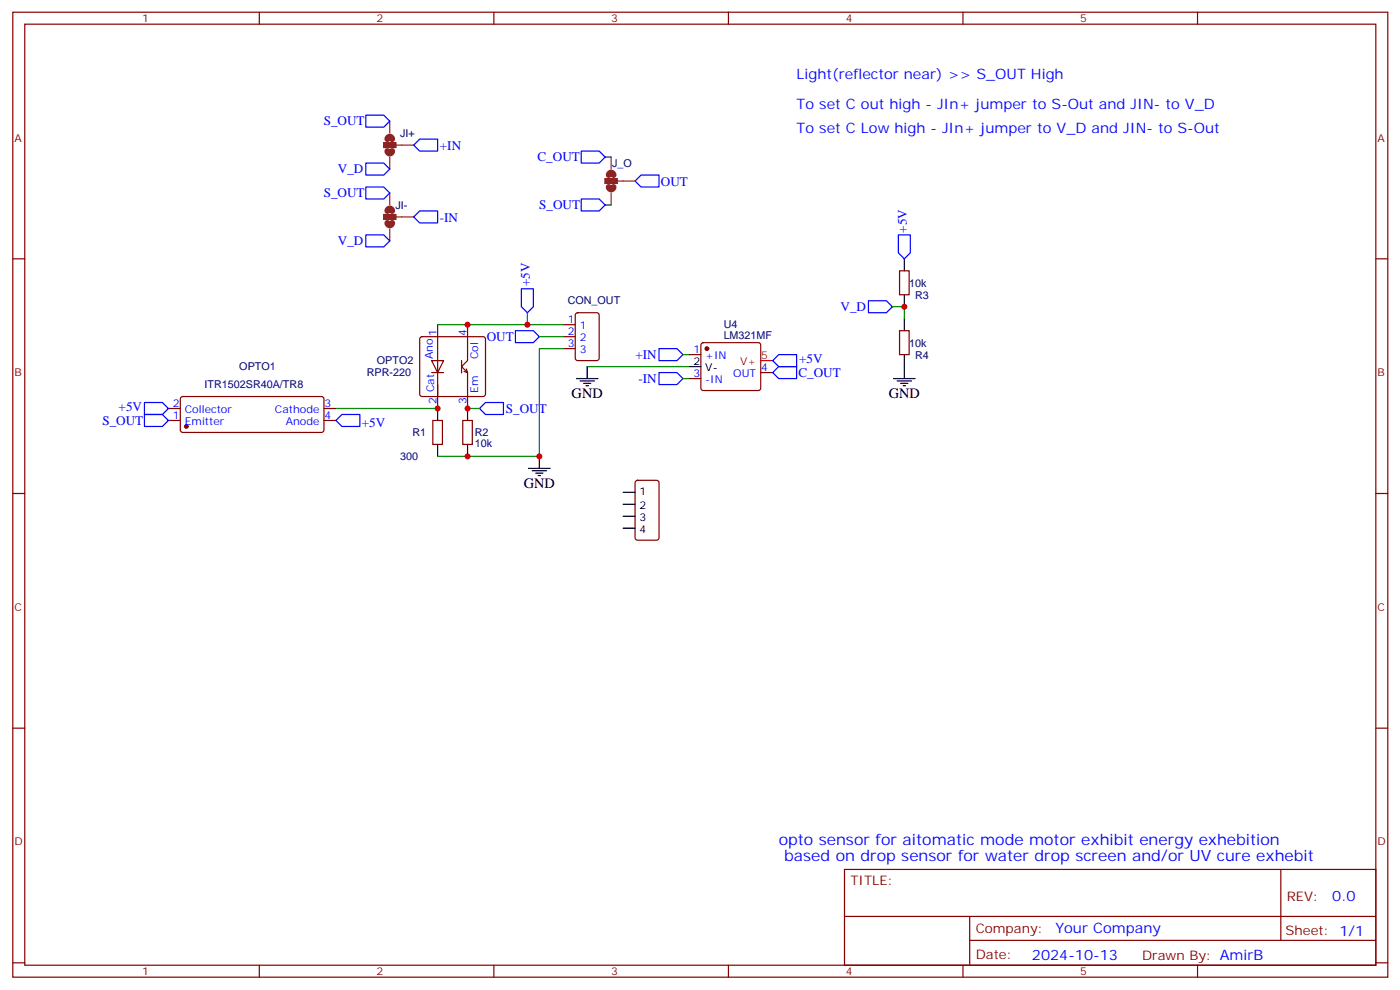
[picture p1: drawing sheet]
<svg xmlns="http://www.w3.org/2000/svg" width="413mm" height="292mm" viewBox="0 0 413 292" stroke-linecap="round" stroke-linejoin="round" font-family="sans-serif">
<g fill="none" stroke="#870000" stroke-width=".35">
<path d="M3.8 3.6h405.3v284.3h-405.3zM7.3 7.1h398.3v277.3h-398.3zM76.4 3.6v3.5M145.6 3.6v3.5M214.7 3.6v3.5M283.9 3.6v3.5M353 3.6v3.5M3.8 76.3h3.5M265.2 79.8h2.8v7.1h-2.8zM405.6 76.3h3.5M124 99.4l.4-.2h18l.5 .2 .2 .5v16.2l-.2 .5-.5 .2h-18l-.5-.2-.2-.5v-16.2zM129 95.7v21.1v-3.5"/>
<path d="M137.8 95.7v10.6l-1.7 1.7 1.7 1.8v10.6M166.1 95.7h3.5M166.1 99.2h3.5M169.8 92.4l.5-.3h5.6l.7 .5v13l-.4 .6-5.9 .1-.7-.5v-12.9zM265.2 97.4h2.8v7.1h-2.8zM53.4 117l.5-.2 41.2 .1 .4 .6v9.2l-.2 .5-.5 .2h-40.9l-.5-.2-.2-.5v-9.2zM127.2 106.3h3.6l-1.8 3.5zM127.2 109.8h3.6M129 116.8v3.6M136.1 106.2v3.7M137.5 108.7l.3 1.1-1-.4M166.1 102.7h3.5"/>
<path d="M203.1 104.5h3.5M203.1 111.5h3.5M206.9 101.2l.4-.2h16.3l.5 .2 .2 .5v12.7l-.3 .5-.4 .2h-16.3l-.5-.3-.2-.4v-12.7zM224.3 109.8h3.5M49.6 123.9h3.6M49.6 120.4h3.6M95.5 123.9h3.5M95.5 120.4h3.5M127.6 123.9h2.8v7.1h-2.8zM136.4 123.9h2.8v7.1h-2.8zM3.8 145.4h3.5M187.5 141.7l.4-.2h5.7l.6 .5 .1 16.5-.5 .6-5.9 .1-.6-.5-.1-16.5z"/>
<path d="M405.6 145.4h3.5M3.8 214.6h3.5M405.6 214.6h3.5M249 256.2h156.6v28.2h-156.6zM377.6 256.2v20.9M249 270h156.5M285.9 277.1h119.6M285.9 270v14.1M3.8 283.7h3.5M76.4 284.4v3.5M145.6 284.4v3.5M214.7 284.4v3.5"/>
<path d="M283.9 284.4v3.5M353 284.4v3.5M405.6 283.7h3.5"/>
</g>
<g fill="none" stroke="#000" stroke-width=".35">
<path d="M266.6 76.3v3.5M266.6 86.9v3.5M266.6 93.9v3.5M169.9 111.5h6.4M171 112.3h4.2M172 113h2.2M172.8 113.7h.7M173.1 108v3.5M203.1 108h3.5M263.4 111.5h6.4M264.5 112.3h4.2M265.5 113h2.2"/>
<path d="M266.2 113.7h.7M266.6 104.5v7M129 120.4v3.5M129 131v3.5M137.8 120.4v3.5M137.8 131v3.5M155.8 138h6.4M156.9 138.7h4.2M157.9 139.4h2.2M159 134.5v3.5M158.6 140.1h.7M183.7 145.1h3.5"/>
<path d="M183.7 148.6h3.5M183.7 152.1h3.5M183.7 155.6h3.5"/>
</g>
<g fill="none" stroke="#00f" stroke-width=".35">
<path d="M107.8 33.9h5.3l1.8 1.8-1.8 1.8h-5.3zM107.8 55.1h5.3l1.8 1.8-1.8 1.7h-5.3zM107.8 48h5.3l1.8 1.8-1.8 1.8h-5.3zM122 42.8l1.7-1.8h5.3v3.5h-5.3zM171.3 58.6h5.3l1.8 1.8-1.8 1.8h-5.3zM171.3 44.5h5.3l1.8 1.8-1.8 1.7h-5.3zM187.2 53.3l1.8-1.7h5.3v3.5h-5.3zM107.8 69.2h5.3l1.8 1.8-1.8 1.7h-5.3zM122 63.9l1.7-1.7h5.3v3.5h-5.3zM264.8 69.2h3.6v5.3l-1.8 1.8-1.8-1.8zM151.9 97.4h5.3l1.8 1.8-1.8 1.8h-5.3zM153.7 85.1h3.5v5.3l-1.7 1.7-1.8-1.7z"/>
<path d="M256 88.6h5.3l1.8 1.8-1.8 1.7h-5.3zM42.6 118.6h5.3l1.7 1.8-1.7 1.7h-5.3zM194.3 102.7h5.3l1.7 1.8-1.7 1.8h-5.3zM194.3 109.8h5.3l1.7 1.7-1.7 1.8h-5.3zM227.8 106.3l1.8-1.8h5.2v3.5h-5.2zM227.8 109.8l1.8-1.8h5.2v3.5h-5.2zM42.6 122.1h5.3l1.7 1.8-1.7 1.8h-5.3zM100.8 122.1h5.3v3.6h-5.3l-1.8-1.8zM141.4 120.4l1.7-1.8h5.3v3.5h-5.3z"/>
</g>
<path d="M178.4 46.3h1.8M178.4 60.4h1.8M155.5 92.1v3.6h-26.5M155.5 95.7h10.6M159 99.2h7.1M263.1 90.4h3.5v3.5M166.1 102.7h-7.1v31.8h-30M173.1 108h30M201.3 104.5h1.8M201.3 111.5h1.8M99 120.4h30M137.8 120.4h3.6" fill="none" stroke="#008700" stroke-width=".35"/>
<g fill="#870000" stroke="#870000" stroke-width=".35">
<circle cx="54.9" cy="125.7" r=".53"/>
<circle cx="208.4" cy="102.7" r=".53"/>
</g>
<path d="M224.3 106.3h3.5" fill="none" stroke="#f00" stroke-width=".35"/>
<path d="M114.2 41a.71 .71 0 0 1 .7-.7 .71 .71 0 0 1 .7 .7M114.2 44.5a.71 .71 0 0 0 .7 .7 .71 .71 0 0 0 .7-.7M179.5 51.6a.71 .71 0 0 1 .7-.7 .71 .71 0 0 1 .7 .7M179.5 55.1a.71 .71 0 0 0 .7 .7 .71 .71 0 0 0 .7-.7M114.2 62.2a.71 .71 0 0 1 .7-.7 .71 .71 0 0 1 .7 .7M114.2 65.7a.71 .71 0 0 0 .7 .7 .71 .71 0 0 0 .7-.7" fill="none" stroke="#8c2424" stroke-width="1.8"/>
<path d="M114.9 35.7v3.5M113.1 42.1h3.6v1.4h-3.6zM114.9 46.3v3.5M114.9 56.9v3.5M116.7 42.8h5.3M178.4 52.6h3.5v1.4h-3.5zM180.2 46.3v3.5M180.2 56.9v3.5M181.9 53.3h5.3M113.1 63.2h3.6v1.4h-3.6zM114.9 67.5v3.5M116.7 63.9h5.3" fill="none" stroke="#8c2424" stroke-width=".35"/>
<g fill="#8c2424" stroke="#8c2424" stroke-width=".35">
<path d="M113.1 63.2h3.6v1.4h-3.6z"/>
<path d="M178.4 52.6h3.5v1.4h-3.5z"/>
<path d="M113.1 42.1h3.6v1.4h-3.6z"/>
</g>
<g fill="#c00">
<circle cx="137.8" cy="95.7" r=".88"/>
<circle cx="129" cy="120.4" r=".88"/>
<circle cx="155.5" cy="95.7" r=".88"/>
<circle cx="137.8" cy="120.4" r=".88"/>
<circle cx="137.8" cy="134.5" r=".88"/>
<circle cx="266.6" cy="90.4" r=".88"/>
<circle cx="159" cy="134.5" r=".88"/>
</g>
<g font-size="4.6" fill="#00f">
<text x="229.6" y="249.1">opto sensor for aitomatic mode motor exhibit energy exhebition</text>
<text x="231.2" y="253.7">based on drop sensor for water drop screen and/or UV cure exhebit</text>
</g>
<g font-size="4.2" fill="#00f">
<text x="234.8" y="23.4">Light(reflector near) &gt;&gt; S_OUT High</text>
<text x="234.8" y="32.2">To set C out high - JIn+ jumper to S-Out and JIN- to V_D</text>
<text x="234.8" y="39.2">To set C Low high - JIn+ jumper to V_D and JIN- to S-Out</text>
<text x="392.8" y="265.4">0.0</text>
<text x="311.1" y="275">Your Company</text>
<text x="304.2" y="282.8">2024-10-13</text>
</g>
<g font-size="4.2">
<text x="168.5" y="117.2">GND</text>
<text x="262" y="117.2">GND</text>
<text x="154.4" y="143.7">GND</text>
</g>
<g font-size="3.9" fill="#00f">
<text x="95.4" y="36.9">S_OUT</text>
<text x="129.7" y="44.1">+IN</text>
<text x="158.5" y="47.5">C_OUT</text>
<text x="99.6" y="51">V_D</text>
<text x="95.4" y="58.1">S_OUT</text>
<text x="194.8" y="54.7">OUT</text>
<text x="129.7" y="65.3">-IN</text>
<text x="158.9" y="61.6">S_OUT</text>
<text x="267.3" y="68.5" transform="rotate(-90 267.3 68.5)">+5V</text>
<text x="99.6" y="72.2">V_D</text>
<text x="156.2" y="84.4" transform="rotate(-90 156.2 84.4)">+5V</text>
<text x="247.8" y="91.6">V_D</text>
<text x="143.5" y="100.3">OUT</text>
<text x="187.3" y="105.7">+IN</text>
<text x="235.5" y="107">+5V</text>
<text x="188.2" y="112.7">-IN</text>
<text x="235.4" y="111.1">C_OUT</text>
<text x="30.2" y="125.1">S_OUT</text>
<text x="35" y="121.1">+5V</text>
<text x="106.6" y="125.7">+5V</text>
<text x="149.1" y="121.7">S_OUT</text>
</g>
<g font-size="3.9" fill="#800">
<text x="250.7" y="260.8">TITLE:</text>
<text x="379.3" y="265.4">REV:</text>
<text x="287.6" y="275">Company:</text>
<text x="379" y="275.6">Sheet: 1/1</text>
<text x="287.6" y="282.6">Date:</text>
<text x="336.7" y="282.7">Drawn By: AmirB</text>
</g>
<g font-size="3.2" fill="#800">
<text x="41.9" y="6.6">1</text>
<text x="111" y="6.6">2</text>
<text x="180.2" y="6.6">3</text>
<text x="249.3" y="6.6">4</text>
<text x="318.5" y="6.6">5</text>
<text x="4.3" y="41.7">A</text>
<text x="406.1" y="41.7">A</text>
<text x="4.3" y="110.8">B</text>
<text x="406.1" y="110.8">B</text>
<text x="4.3" y="180">C</text>
<text x="406.1" y="180">C</text>
<text x="4.3" y="249.1">D</text>
<text x="406.1" y="249.1">D</text>
<text x="41.9" y="287.4">1</text>
<text x="111" y="287.4">2</text>
<text x="180.2" y="287.4">3</text>
<text x="249.3" y="287.4">4</text>
<text x="318.5" y="287.4">5</text>
</g>
<g font-size="3.2" fill="#000080">
<text x="118" y="40.4">JI+</text>
<text x="180.4" y="49.2">J_O</text>
<text x="116.6" y="61.6">JI-</text>
<text x="167.3" y="89.7">CON_OUT</text>
<text x="268" y="84.5">10k</text>
<text x="269.8" y="88">R3</text>
<text x="213.3" y="99.8">LM321MF</text>
<text x="213.3" y="96.6">U4</text>
<text x="111.1" y="107.4">OPTO2</text>
<text x="268" y="102.1">10k</text>
<text x="269.8" y="105.7">R4</text>
<text x="70.6" y="109.2">OPTO1</text>
<text x="108.1" y="110.9">RPR-220</text>
<text x="60.3" y="114.4">ITR1502SR40A/TR8</text>
<text x="121.6" y="128.6">R1</text>
<text x="139.9" y="131.7">10k</text>
<text x="140" y="128.6">R2</text>
<text x="118" y="135.6">300</text>
</g>
<g font-size="3.2" fill="#00f">
<text x="167.4" y="95.3">1</text>
<text x="128.7" y="99" transform="rotate(-90 128.7 99)">1</text>
<text x="137.5" y="99" transform="rotate(-90 137.5 99)">4</text>
<text x="167.4" y="98.8">2</text>
<text x="170.9" y="97.1">1</text>
<text x="170.9" y="100.6">2</text>
<text x="127.6" y="105.9" transform="rotate(-90 127.6 105.9)">Ano</text>
<text x="141" y="105.9" transform="rotate(-90 141 105.9)">Col</text>
<text x="167.4" y="102.4">3</text>
<text x="170.9" y="104.1">3</text>
<text x="204.4" y="104.1">1</text>
<text x="207.9" y="105.9">+IN</text>
<text x="204.4" y="111.2">3</text>
<text x="207.9" y="113">-IN</text>
<text x="216.2" y="111.2">OUT</text>
<text x="224.4" y="109.4">4</text>
<text x="128" y="115.5" transform="rotate(-90 128 115.5)">Cat</text>
<text x="128.7" y="119" transform="rotate(-90 128.7 119)">2</text>
<text x="137.5" y="119" transform="rotate(-90 137.5 119)">3</text>
<text x="141" y="115.9" transform="rotate(-90 141 115.9)">Em</text>
<text x="51" y="123.5">1</text>
<text x="51" y="120">2</text>
<text x="54.5" y="125.3">Emitter</text>
<text x="54.5" y="121.8">Collector</text>
<text x="81" y="121.8">Cathode</text>
<text x="84.2" y="125.3">Anode</text>
<text x="95.7" y="120">3</text>
<text x="95.7" y="123.5">4</text>
</g>
<g font-size="3.2">
<text x="204.4" y="107.7">2</text>
<text x="207.9" y="109.4">V-</text>
<text x="188.5" y="145.8">1</text>
<text x="188.5" y="150">2</text>
<text x="188.5" y="153.5">3</text>
<text x="188.5" y="157.1">4</text>
</g>
<g font-size="3.2" fill="#f00">
<text x="218.2" y="107.7">V+</text>
<text x="224.4" y="105.9">5</text>
</g>
</svg>
